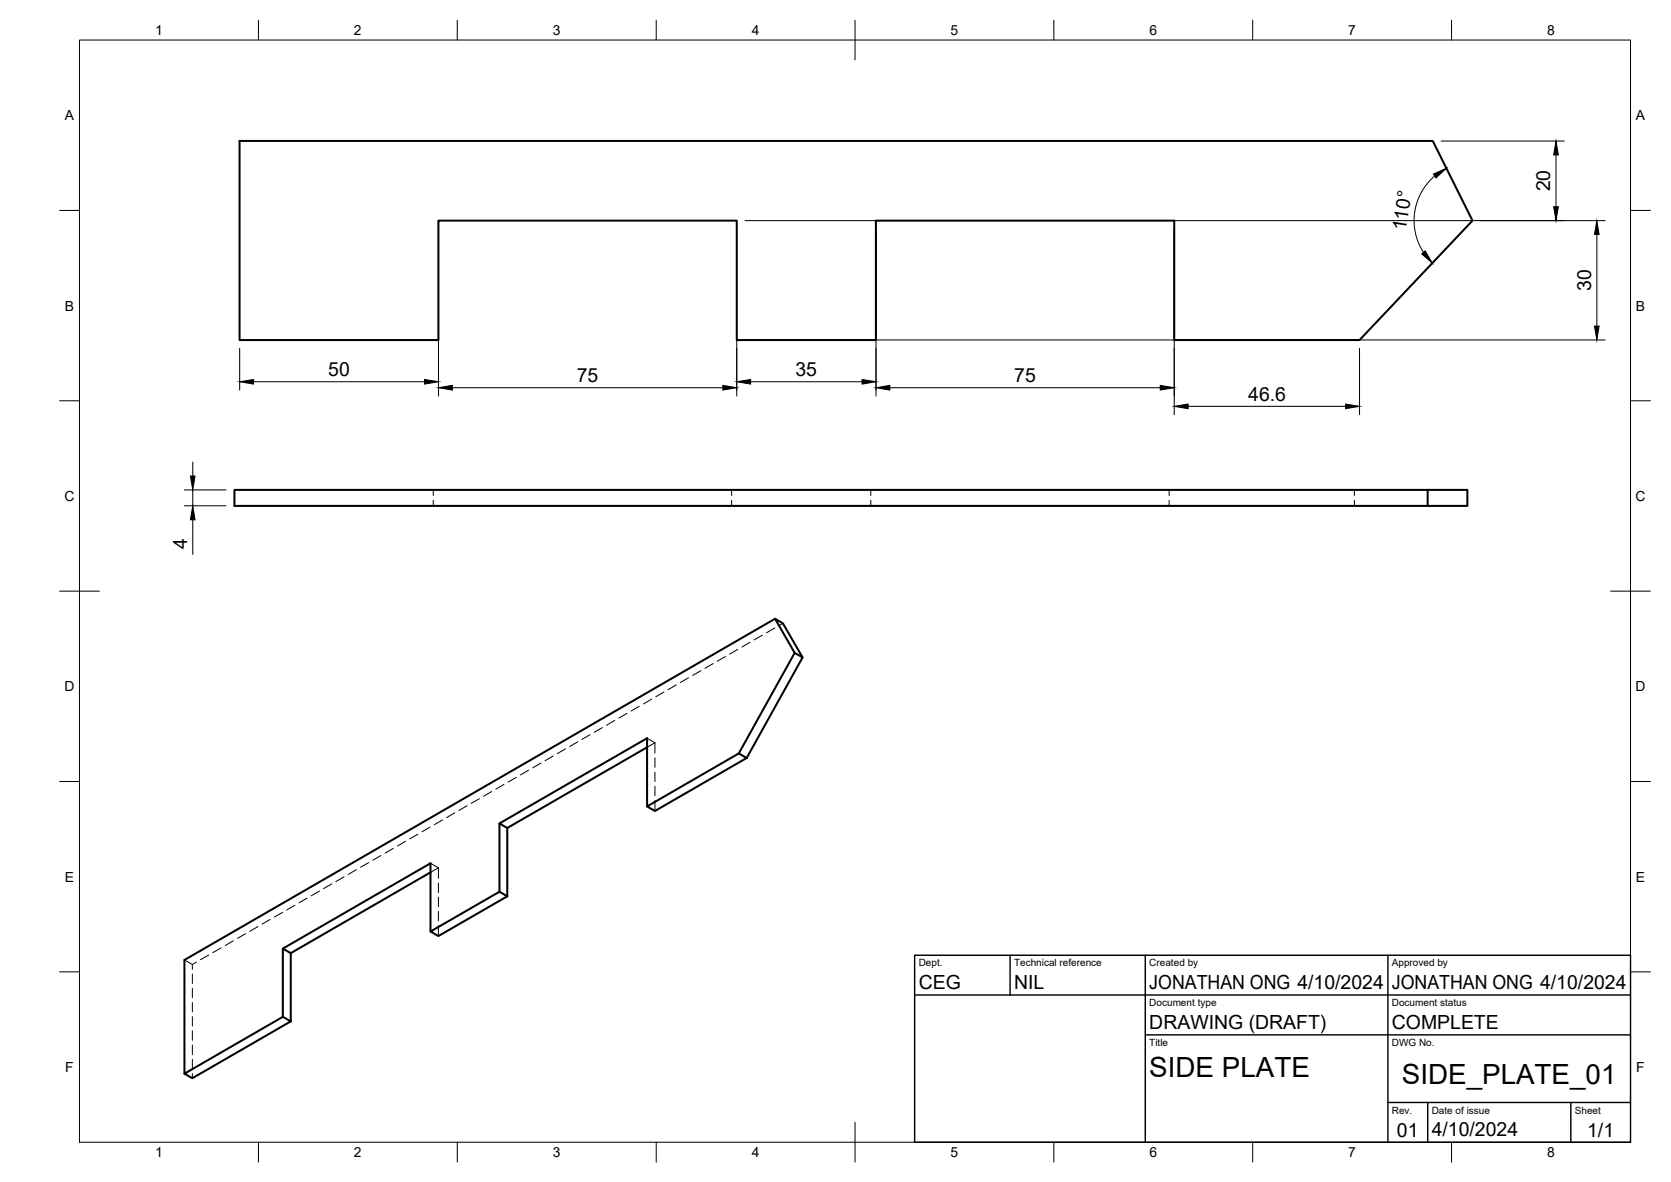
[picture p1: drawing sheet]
<svg xmlns="http://www.w3.org/2000/svg" width="420mm" height="297mm" viewBox="0 0 420 297" stroke-linecap="round" stroke-linejoin="round" font-family="sans-serif">
<!-- layer: Visible -->
<g fill="none" stroke="#000" stroke-width=".51">
<path d="M60.2 35.4h300.1l9.9 20-28.4 30.1h-46.5v-30.1h-75.1v30.1h-34.9v-30.1h-75.1v30.1h-50zM359 123.1h10v4h-10zM359 123.1h-300.1v4h300.1M194.9 155.5l4.9 8.6 2 1.1-14.1 25.3M199.8 164.1l-14 25.2M201.8 165.2l-5-8.6-1.9-1.1-148.5 85.7v28.6M162.7 187.8l-35.1 20.3M108.2 219.2l-35.1 20.3M125.6 206.9v17.2M162.7 202.7v-17.2l-37.1 21.4 2 1.2v17.1M162.7 202.7l23.1-13.4 1.9 1.2-23 13.3zM71.1 238.4v17.1"/>
<path d="M108.2 234.1v-17.2l-37.1 21.5 2 1.1v17.2M108.2 234.1l17.4-10 2 1.1-17.4 10zM46.4 269.8l24.7-14.3 2 1.2-24.7 14.3z"/>
</g>
<!-- layer: Hidden -->
<g fill="none" stroke="#000" stroke-width=".25">
<path d="M108.9 123.1v1.4M108.9 125.7v1.4M184 123.1v1.4M184 125.7v1.4M218.9 123.1v1.4M218.9 125.7v1.4M294 123.1v1.4M294 125.7v1.4M340.6 123.1v1.4M340.6 125.7v1.4M191.7 159.6l-2.1 1.2M194.8 157.8l-2.1 1.2"/>
<path d="M196.8 156.6l-1 .6M157.7 179.3l-2.1 1.2M160.8 177.5l-2.1 1.2M163.9 175.7l-2.1 1.2M166.9 173.9l-2 1.2M170 172.1l-2 1.2M173.1 170.3l-2 1.2M176.2 168.6l-2 1.1M179.3 166.8l-2.1 1.2M182.4 165l-2.1 1.2M185.5 163.2l-2 1.2M188.6 161.4l-2.1 1.2"/>
<path d="M123.6 198.9l-2 1.2M126.7 197.1l-2 1.2M129.8 195.4l-2 1.1M132.9 193.6l-2 1.1M136 191.8l-2.1 1.2M139.1 190l-2.1 1.2M142.2 188.2l-2.1 1.2M145.3 186.4l-2.1 1.2M148.4 184.6l-2.1 1.2M151.5 182.8l-2.1 1.2M154.6 181l-2.1 1.3M162.7 185.5l2 1.2"/>
<path d="M164.7 186.7l-2 1.1M164.7 186.7v2.6M164.7 190.5v2.3M164.7 194v2.4M164.7 197.6v2.4M89.6 218.6l-2.1 1.2M92.7 216.8l-2.1 1.2M95.8 215l-2.1 1.2M98.9 213.2l-2.1 1.2M102 211.4l-2.1 1.2M105.1 209.6l-2.1 1.2M108.2 207.8l-2.1 1.2"/>
<path d="M108.2 216.9l2 1.2M110.2 218.1l-2 1.1M110.2 218.1v2.6M111.3 206.1l-2.1 1.1M114.4 204.3l-2.1 1.2M117.5 202.5l-2.1 1.2M120.5 200.7l-2 1.2M164.7 201.2v2.6M52.5 240l-2.1 1.2M55.6 238.2l-2.1 1.2M58.7 236.4l-2.1 1.2M61.8 234.6l-2.1 1.2"/>
<path d="M64.9 232.9l-2.1 1.1M67.9 231.1l-2 1.1M71.1 229.3l-2.1 1.2M74.1 227.5l-2 1.2M77.2 225.7l-2 1.2M80.3 223.9l-2 1.2M83.4 222.1l-2 1.2M86.5 220.4l-2 1.1M110.2 221.9v2.4M110.2 225.5v2.3M110.2 229.1v2.3M110.2 232.6v2.6"/>
<path d="M46.4 241.2l2 1.2M48.4 242.4v1.2M48.4 244.8v2.3M48.4 248.3v2.4M48.4 251.9v2.4M48.4 255.5v2.4M48.4 259v2.4M49.4 241.8l-1 .6M48.4 262.6v2.4M48.4 266.2v2.4M48.4 269.8v1.2"/>
</g>
<!-- layer: BORDER -->
<g fill="none" stroke="#000" stroke-width=".25">
<path d="M20 10.1h390v276.9h-390zM65 5.1v5M115 5.1v5M165 5.1v5M215 5.1v10M265 5.1v5M315 5.1v5M365 5.1v5M15 52.9h5M410 52.9h5M15 100.7h5M410 100.7h5"/>
<path d="M15 148.6h10M405 148.6h10M15 196.4h5M410 196.4h5M15 244.2h5M410 244.2h5M65 287v5M115 287v5M165 287v5M215 282.1v9.9M265 287v5M315 287v5"/>
<path d="M365 287v5"/>
</g>
<!-- layer: TITLEBLOCK -->
<path d="M230 240.1h180v46.9h-180zM230 250h180M254 240.1v9.9M288 240.1v46.9M349 240.1v46.9M288 260.1h122M349 277.1h61M359 277.1v9.9M395 277.1v9.9" fill="none" stroke="#000" stroke-width=".36"/>
<!-- layer: FD_Dimensions -->
<g fill="none" stroke="#000" stroke-width=".25">
<path d="M362.4 35.4h30.9M391.2 38.9v13.1M110.3 57.5v42M185.3 57.5v42M187.3 55.4h216.3M220.3 57.5v42M295.3 57.5v46.7M360.8 44.2a14.7 14.7 0 0 0-2.9 19.2M401.5 58.9v23M60.3 87.5v10.5M63.8 95.9h42.9M113.7 97.4h68.1"/>
<path d="M187.3 85.4h216.3M188.7 95.9h28M223.8 97.4h67.9M341.8 87.5v16.7M48.5 116.1v3.5M298.7 102.1h39.6M46.4 123.1h10.5M46.4 127.1h10.5M48.5 123.1v4M48.5 130.6v8.7"/>
</g>
<g fill="#000" stroke="#000" stroke-width=".25">
<path d="M391.2 35.4l.6 3.5h-1.1zM360.4 43.7l3.3-1.4-2.6 2.4zM390.7 52h1.1l-.6 3.4zM401.5 55.4l.6 3.5h-1.2zM357.5 63.8l.9-.8 1.7 3.1zM60.3 95.9l3.5-.5v1.1zM106.7 95.4l3.6 .5-3.6 .6zM110.3 97.4l3.4-.6v1.2zM181.8 96.8l3.5 .6-3.5 .6zM185.3 95.9l3.4-.5v1.1zM216.7 95.4l3.6 .5-3.6 .6zM220.3 97.4l3.5-.6v1.2z"/>
<path d="M291.7 96.8l3.6 .6-3.6 .6zM400.9 81.9h1.2l-.6 3.5zM47.9 119.6h1.1l-.5 3.5zM295.3 102.1l3.4-.6v1.2zM338.3 101.5l3.5 .6-3.5 .6zM48.5 127.1l.5 3.5h-1.1z"/>
</g>
<g font-size="7">
<text x="289" y="270.6">SIDE PLATE</text>
<text x="352.5" y="272.3">SIDE_PLATE_01</text>
</g>
<g font-size="4.9">
<text x="389.8" y="48.1" transform="rotate(-90 389.8 48.1)">20</text>
<text x="353.5" y="58.2" transform="rotate(-81 353.5 58.2)">110°</text>
<text x="400" y="73.1" transform="rotate(-90 400 73.1)">30</text>
<text x="82.5" y="94.5">50</text>
<text x="145" y="96">75</text>
<text x="200" y="94.5">35</text>
<text x="255" y="96">75</text>
<text x="313.9" y="100.7">46.6</text>
<text x="47.1" y="138" transform="rotate(-90 47.1 138)">4</text>
<text x="231" y="248.5">CEG</text>
<text x="255" y="248.5">NIL</text>
<text x="289" y="248.5">JONATHAN ONG 4/10/2024</text>
<text x="350" y="248.5">JONATHAN ONG 4/10/2024</text>
<text x="289" y="258.6">DRAWING (DRAFT)</text>
<text x="350" y="258.6">COMPLETE</text>
<text x="351.3" y="285.7">01</text>
<text x="360" y="285.5">4/10/2024</text>
<text x="399.1" y="285.7">1/1</text>
</g>
<g font-size="3.5">
<text x="39" y="8.8">1</text>
<text x="89" y="8.8">2</text>
<text x="139" y="8.8">3</text>
<text x="189" y="8.8">4</text>
<text x="239" y="8.8">5</text>
<text x="289" y="8.8">6</text>
<text x="339" y="8.8">7</text>
<text x="389" y="8.8">8</text>
<text x="16.3" y="30.2">A</text>
<text x="411.3" y="30.2">A</text>
<text x="16.3" y="78">B</text>
<text x="411.3" y="78">B</text>
<text x="16.2" y="125.9">C</text>
<text x="411.2" y="125.9">C</text>
<text x="16.2" y="173.7">D</text>
<text x="411.2" y="173.7">D</text>
<text x="16.3" y="221.6">E</text>
<text x="411.3" y="221.6">E</text>
<text x="16.4" y="269.4">F</text>
<text x="411.4" y="269.4">F</text>
<text x="39" y="290.8">1</text>
<text x="89" y="290.8">2</text>
<text x="139" y="290.8">3</text>
<text x="189" y="290.8">4</text>
<text x="239" y="290.8">5</text>
<text x="289" y="290.8">6</text>
<text x="339" y="290.8">7</text>
<text x="389" y="290.8">8</text>
</g>
<g font-size="2.5">
<text x="231" y="242.9">Dept.</text>
<text x="255" y="242.9">Technical reference</text>
<text x="289" y="242.9">Created by</text>
<text x="350" y="242.9">Approved by</text>
<text x="289" y="252.8">Document type</text>
<text x="350" y="252.8">Document status</text>
<text x="289" y="262.9">Title</text>
<text x="350" y="262.9">DWG No.</text>
<text x="350" y="279.9">Rev.</text>
<text x="360" y="279.9">Date of issue</text>
<text x="396" y="279.9">Sheet</text>
</g>
</svg>
